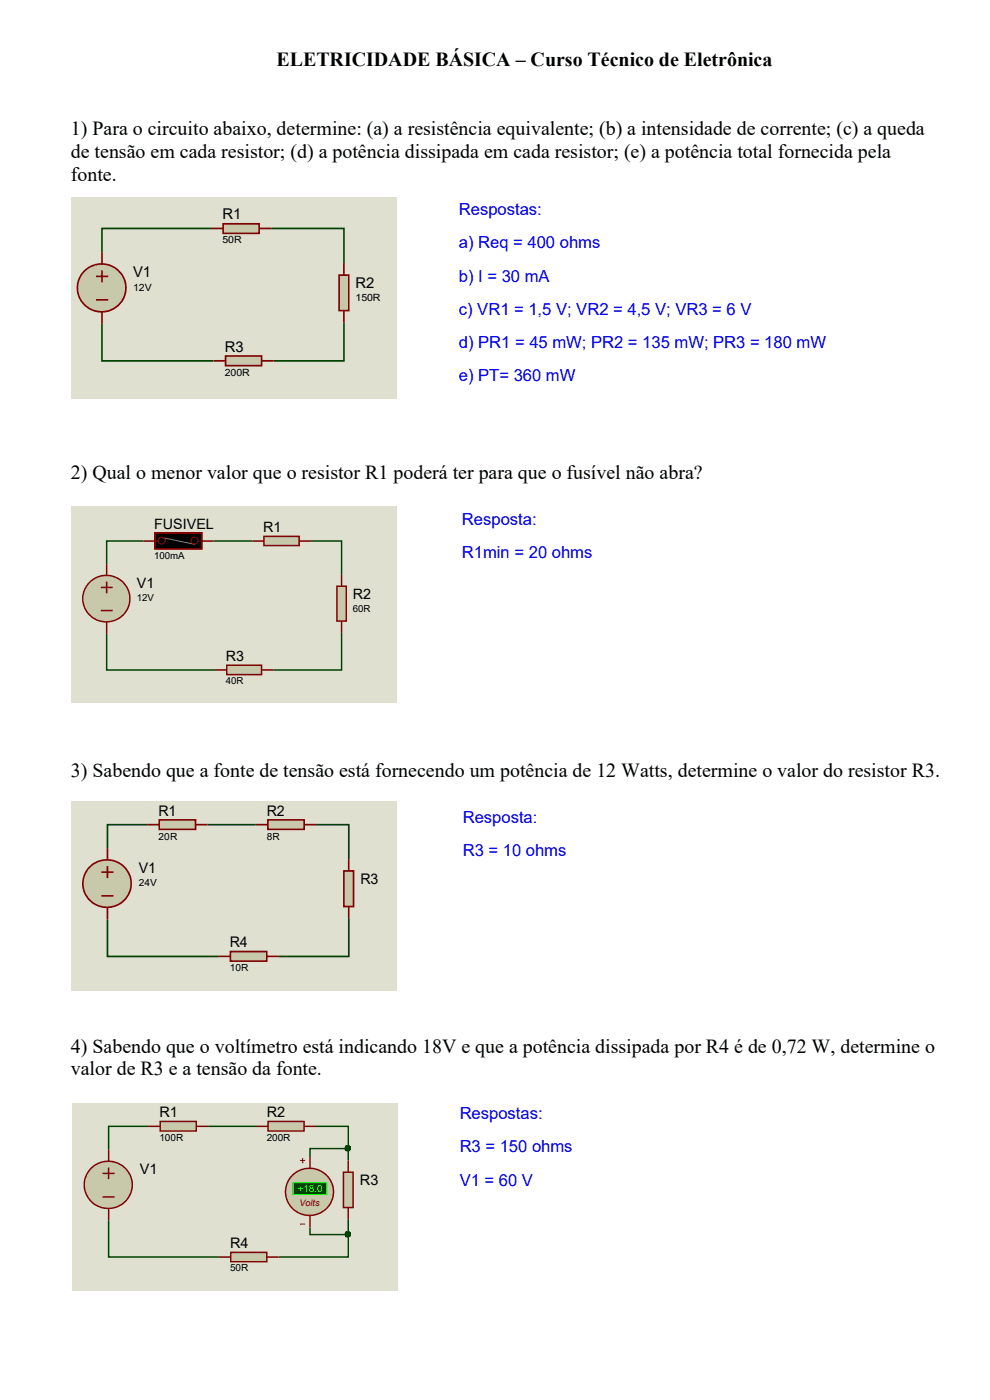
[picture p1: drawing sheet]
<svg xmlns="http://www.w3.org/2000/svg" width="210mm" height="297mm" viewBox="0 0 210 297" stroke-linecap="round" stroke-linejoin="round" font-family="sans-serif">
<path d="M15.1 41.8h69v42.8h-69z" fill-rule="evenodd" fill="#e0e0d0"/>
<path d="M44.8 48.5h-23.2v5.1M57.5 48.5h15.4v7.4M21.6 68.7v7.9h23.7M72.9 68.4v8.2h-14.9" fill="none" stroke="#004000" stroke-width=".35"/>
<circle cx="21.6" cy="61.2" r="5.1" fill="#c8c8aa"/>
<g fill="none" stroke="#800000" stroke-width=".35">
<path d="M20.3 58.6h2.6M21.6 53.6v2.5M21.6 57.4v2.5M20.3 63.6h2.6M21.6 66.1v2.6"/>
<circle cx="21.6" cy="61.1" r="5.1"/>
</g>
<path d="M47.3 47.4h7.6v2.1h-7.6z" fill-rule="evenodd" fill="#c8c8aa"/>
<path d="M44.8 48.5h2.5M47.3 47.5h7.6v2h-7.6zM54.9 48.5h2.6" fill="none" stroke="#800000" stroke-width=".35"/>
<path d="M71.9 58.4h2v7.5h-2z" fill-rule="evenodd" fill="#c8c8aa"/>
<path d="M71.9 58.4h2v7.5h-2zM72.9 55.8v2.6M72.9 65.9v2.5" fill="none" stroke="#800000" stroke-width=".35"/>
<path d="M47.8 75.5h7.7v2.1h-7.7z" fill-rule="evenodd" fill="#c8c8aa"/>
<path d="M45.3 76.6h2.5M47.8 75.5h7.7v2.1h-7.7zM55.4 76.6h2.6" fill="none" stroke="#800000" stroke-width=".35"/>
<path d="M15.1 107.4h68.9v41.8h-68.9z" fill-rule="evenodd" fill="#e0e0d0"/>
<path d="M30.4 114.8h-7.8v4.9M45.3 114.8h8.2M65.9 114.8h6.5v7.1M22.6 134.5v7.6h23M72.4 134.2v7.9h-14.4" fill="none" stroke="#004000" stroke-width=".31"/>
<circle cx="22.6" cy="127.1" r="5" fill="#c8c8aa"/>
<g fill="none" stroke="#800000" stroke-width=".31">
<path d="M22.6 119.7v2.5M21.4 124.6h2.5M21.4 129.5h2.5M22.6 123.4v2.5M22.6 132v2.5"/>
<circle cx="22.6" cy="127" r="5"/>
</g>
<path d="M55.9 113.8h7.5v2h-7.5z" fill-rule="evenodd" fill="#c8c8aa"/>
<path d="M53.5 114.8h2.4M55.9 113.8h7.5v2h-7.5zM63.5 114.8h2.4" fill="none" stroke="#800000" stroke-width=".31"/>
<path d="M71.4 124.4h2.1v7.4h-2.1z" fill-rule="evenodd" fill="#c8c8aa"/>
<path d="M71.4 124.4h2v7.4h-2zM72.4 121.9v2.5M72.4 131.8v2.4" fill="none" stroke="#800000" stroke-width=".31"/>
<path d="M48.1 141.1h7.4v2h-7.4z" fill-rule="evenodd" fill="#c8c8aa"/>
<path d="M30.4 114.8h2.4M32.8 113.1h10v3.4h-10zM42.8 114.8h2.5M45.6 142.1h2.5M48.1 141.1h7.4v2h-7.4zM55.4 142.1h2.6" fill="none" stroke="#800000" stroke-width=".31"/>
<path d="M32.8 113h10v3.5h-10z" fill-rule="evenodd" fill="#000"/>
<path d="M34.4 114.1l7 1.4" fill="none" stroke="#808080" stroke-width=".21"/>
<g fill="none" stroke="#800000" stroke-width=".21">
<path d="M32.8 114.8h.8M42.1 114.8h.7"/>
<circle cx="34.3" cy="114.7" r=".76"/>
<circle cx="41.3" cy="114.7" r=".76"/>
</g>
<path d="M15.1 169.9h68.9v40.2h-68.9z" fill-rule="evenodd" fill="#e0e0d0"/>
<path d="M31.2 175h-8.4v5M44 175h10.3M67 175h6.9v7.3M22.8 195.1v7.8h23.5M73.9 194.8v8.1h-14.8" fill="none" stroke="#004000" stroke-width=".35"/>
<circle cx="22.8" cy="187.6" r="5.1" fill="#c8c8aa"/>
<g fill="none" stroke="#800000" stroke-width=".35">
<path d="M22.8 180v2.5M21.5 185h2.5M21.5 190.1h2.5M22.8 183.8v2.5M22.8 192.6v2.5"/>
<circle cx="22.7" cy="187.5" r="5.1"/>
</g>
<path d="M56.8 174h7.7v2h-7.7z" fill-rule="evenodd" fill="#c8c8aa"/>
<path d="M54.3 175h2.5M56.8 174h7.7v2h-7.7zM64.5 175h2.5" fill="none" stroke="#800000" stroke-width=".35"/>
<path d="M72.9 184.8h2.1v7.5h-2.1z" fill-rule="evenodd" fill="#c8c8aa"/>
<path d="M72.9 184.8h2.1v7.5h-2.1zM73.9 182.3v2.5M73.9 192.3v2.5" fill="none" stroke="#800000" stroke-width=".35"/>
<path d="M48.8 201.9h7.8v2h-7.8z" fill-rule="evenodd" fill="#c8c8aa"/>
<path d="M46.3 202.9h2.5M48.8 201.9h7.8v2h-7.8zM56.5 202.9h2.6" fill="none" stroke="#800000" stroke-width=".35"/>
<path d="M33.8 174h7.7v2h-7.7z" fill-rule="evenodd" fill="#c8c8aa"/>
<path d="M31.2 175h2.6M33.8 174h7.7v2h-7.7zM41.4 175h2.6" fill="none" stroke="#800000" stroke-width=".35"/>
<path d="M15.4 234h69v39.9h-69z" fill-rule="evenodd" fill="#e0e0d0"/>
<path d="M31.4 239h-8.4v5M44.1 239h10.2M67 239h6.8v4.7M23 258.9v7.8h23.4M65.7 245.5v-1.8h8.1v2.5M73.8 258.7v3.2M65.7 260.5v1.4h8.1M73.8 261.9v4.8h-14.7" fill="none" stroke="#004000" stroke-width=".31"/>
<circle cx="23" cy="251.5" r="5" fill="#c8c8aa"/>
<g fill="none" stroke="#800000" stroke-width=".31">
<path d="M21.8 249h2.5M21.8 254h2.5M23 243.9v2.6M23 247.7v2.5M23 256.5v2.4"/>
<circle cx="23" cy="251.4" r="5.1"/>
</g>
<path d="M56.8 237.9h7.7v2.1h-7.7z" fill-rule="evenodd" fill="#c8c8aa"/>
<path d="M54.3 239h2.5M56.8 237.9h7.7v2.1h-7.7zM64.5 239h2.5" fill="none" stroke="#800000" stroke-width=".31"/>
<path d="M72.8 248.7h2.1v7.5h-2.1z" fill-rule="evenodd" fill="#c8c8aa"/>
<path d="M72.8 248.7h2.1v7.5h-2.1zM73.8 246.2v2.5M73.8 256.2v2.5" fill="none" stroke="#800000" stroke-width=".31"/>
<path d="M48.9 265.7h7.7v2h-7.7z" fill-rule="evenodd" fill="#c8c8aa"/>
<path d="M46.4 266.7h2.5M48.9 265.7h7.7v2h-7.7zM56.5 266.7h2.6" fill="none" stroke="#800000" stroke-width=".31"/>
<path d="M34 237.9h7.6v2.1h-7.6z" fill-rule="evenodd" fill="#c8c8aa"/>
<path d="M31.4 239h2.6M34 237.9h7.6v2.1h-7.6zM41.6 239h2.5" fill="none" stroke="#800000" stroke-width=".31"/>
<circle cx="65.7" cy="253" r="5" fill="#c8c8aa"/>
<circle cx="65.7" cy="252.9" r="5" fill="none" stroke="#800000" stroke-width=".31"/>
<path d="M63.7 246.2h1M63.7 259.7h1M64.2 245.7v1h.1" fill="none" stroke="#800000" stroke-width=".21"/>
<path d="M62.1 251h7.2v2.5h-7.2z" fill-rule="evenodd" fill="#004000"/>
<path d="M62.1 251h7.2v2.4h-7.2z" fill="none" stroke="#0f0" stroke-width=".21"/>
<path d="M65.7 245.5v2.5M65.7 258v2.5" fill="none" stroke="#800000" stroke-width=".31"/>
<circle cx="73.8" cy="243.7" r=".5" fill="#004000"/>
<circle cx="73.8" cy="243.6" r=".51" fill="none" stroke="#004000" stroke-width=".31"/>
<circle cx="73.8" cy="261.9" r=".5" fill="#004000"/>
<circle cx="73.7" cy="261.9" r=".52" fill="none" stroke="#004000" stroke-width=".31"/>
<g font-size="4.2">
<text x="58.6" y="14.1">ELETRICIDADE BÁSICA – Curso Técnico de Eletrônica</text>
<text x="15" y="28.6">1) Para o circuito abaixo, determine: (a) a resistência equivalente; (b) a intensidade de corrente; (c) a queda</text>
<text x="15" y="33.4">de tensão em cada resistor; (d) a potência dissipada em cada resistor; (e) a potência total fornecida pela</text>
<text x="15" y="38.3">fonte.</text>
<text x="15" y="101.6">2) Qual o menor valor que o resistor R1 poderá ter para que o fusível não abra?</text>
<text x="15" y="164.9">3) Sabendo que a fonte de tensão está fornecendo um potência de 12 Watts, determine o valor do resistor R3.</text>
<text x="15" y="223.3">4) Sabendo que o voltímetro está indicando 18V e que a potência dissipada por R4 é de 0,72 W, determine o</text>
<text x="15" y="228.2">valor de R3 e a tensão da fonte.</text>
</g>
<g font-size="3.5" fill="#00f">
<text x="97.3" y="45.6">Respostas:</text>
<text x="97.3" y="52.7">a) Req = 400 ohms</text>
<text x="97.3" y="59.8">b) I = 30 mA</text>
<text x="97.3" y="66.8">c) VR1 = 1,5 V; VR2 = 4,5 V; VR3 = 6 V</text>
<text x="97.3" y="73.9">d) PR1 = 45 mW; PR2 = 135 mW; PR3 = 180 mW</text>
<text x="97.3" y="80.9">e) PT= 360 mW</text>
<text x="98" y="111.3">Resposta:</text>
<text x="98" y="118.4">R1min = 20 ohms</text>
<text x="98.1" y="174.5">Resposta:</text>
<text x="98.1" y="181.6">R3 = 10 ohms</text>
<text x="97.5" y="237.4">Respostas:</text>
<text x="97.5" y="244.5">R3 = 150 ohms</text>
<text x="97.5" y="251.5">V1 = 60 V</text>
</g>
<g font-size="3.1">
<text x="47.2" y="46.5">R1</text>
<text x="28.2" y="58.8">V1</text>
<text x="75.4" y="61.1">R2</text>
<text x="47.7" y="74.6">R3</text>
<text x="33.6" y="173">R1</text>
<text x="56.5" y="173">R2</text>
<text x="29.4" y="185.2">V1</text>
<text x="76.4" y="187.5">R3</text>
<text x="48.7" y="200.9">R4</text>
<text x="33.8" y="237">R1</text>
<text x="56.5" y="237">R2</text>
<text x="29.6" y="249.1">V1</text>
<text x="76.3" y="251.4">R3</text>
<text x="48.8" y="264.7">R4</text>
</g>
<g font-size="3">
<text x="32.7" y="112.2">FUSIVEL</text>
<text x="55.8" y="112.9">R1</text>
<text x="29" y="124.8">V1</text>
<text x="74.8" y="127">R2</text>
<text x="47.9" y="140.2">R3</text>
</g>
<g font-size="2.1">
<text x="47.2" y="51.6">50R</text>
<text x="28.2" y="61.7">12V</text>
<text x="75.4" y="64">150R</text>
<text x="47.7" y="79.7">200R</text>
<text x="33.6" y="178.1">20R</text>
<text x="56.5" y="178.1">8R</text>
<text x="29.4" y="188">24V</text>
<text x="48.7" y="206">10R</text>
<text x="33.8" y="242.1">100R</text>
<text x="56.5" y="242.1">200R</text>
<text x="48.8" y="269.8">50R</text>
</g>
<text font-size="2.1" fill="#0f0" x="63.1" y="252.9">+18.0</text>
<g font-size="2">
<text x="32.7" y="118.6">100mA</text>
<text x="29" y="127.6">12V</text>
<text x="74.8" y="129.8">60R</text>
<text x="47.9" y="145.1">40R</text>
</g>
<text font-size="1.9" fill="#800000" x="63.5" y="256">Volts</text>
</svg>
